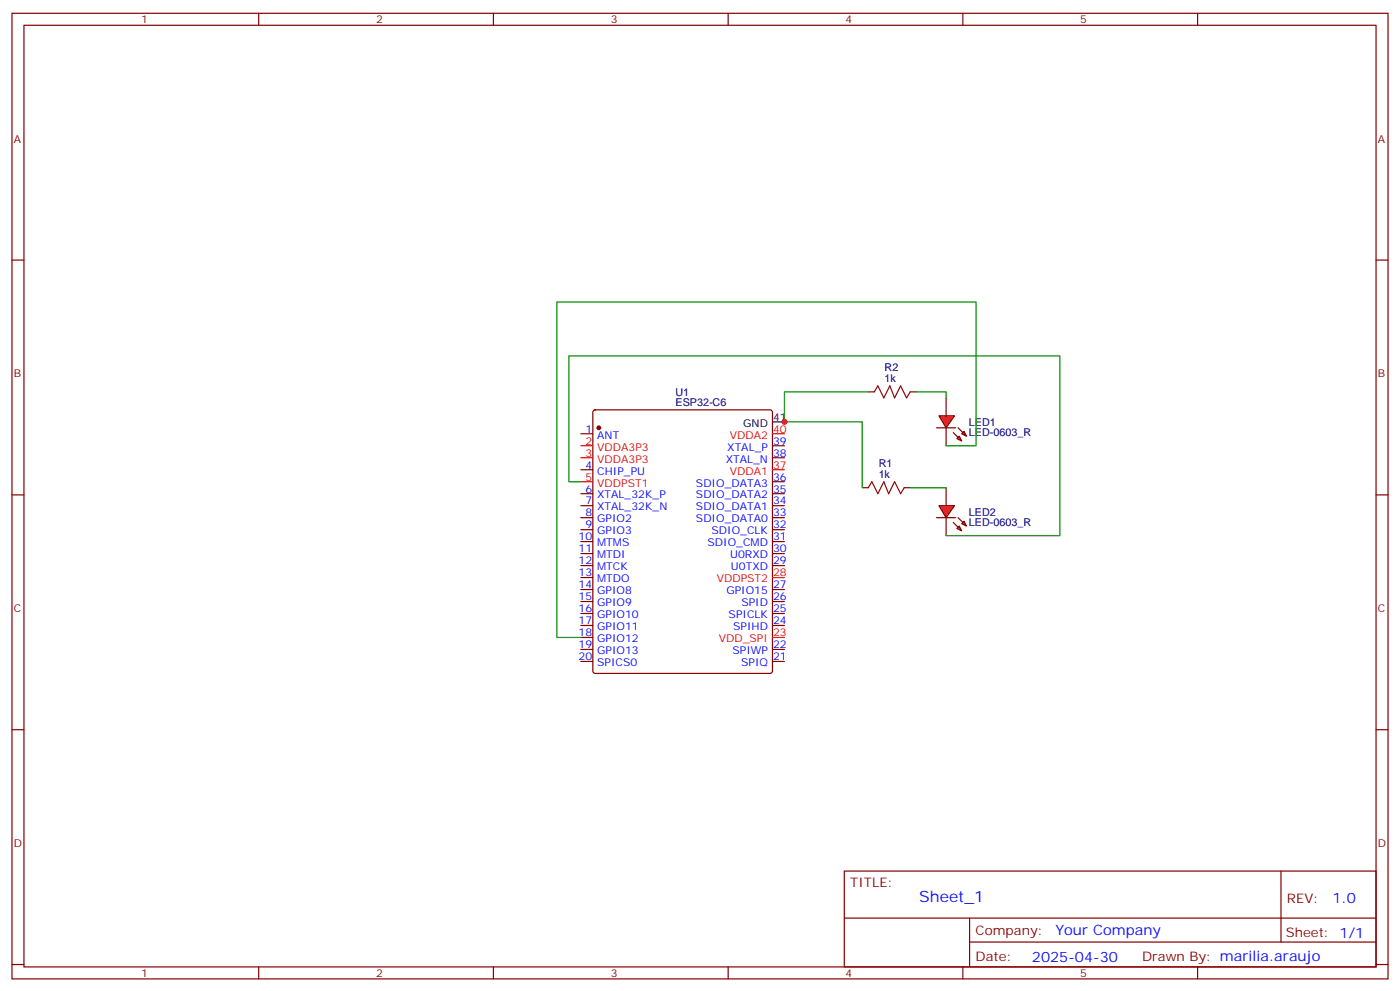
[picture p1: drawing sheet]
<svg xmlns="http://www.w3.org/2000/svg" width="412mm" height="292mm" viewBox="0 0 412 292" stroke-linecap="round" stroke-linejoin="round" font-family="sans-serif">
<g fill="none" stroke="#870000" stroke-width=".35">
<path d="M3.5 3.9h405.4v284.4h-405.4zM7.1 7.4h398.2v277.3h-398.2zM76.2 3.9v3.5M145.3 3.9v3.5M214.5 3.9v3.5M283.6 3.9v3.5M352.8 3.9v3.5M3.5 76.6h3.6M405.3 76.6h3.6M255.8 115.4h1.7M268.1 115.4h1.8M3.5 145.7h3.6"/>
<path d="M254 143.6h1.8M266.3 143.6h1.8M405.3 145.7h3.6M3.5 214.9h3.6M405.3 214.9h3.6M248.7 256.5h156.6v28.2h-156.6zM377.3 256.5v20.9M248.7 270.4h156.5M285.6 277.4h119.6M285.6 270.4v14.1M3.5 284h3.6M76.2 284.7v3.6"/>
<path d="M145.3 284.7v3.6M214.5 284.7v3.6M283.6 284.7v3.6M352.8 284.7v3.6M405.3 284h3.6"/>
</g>
<path d="M257.5 115.4l1.1-1.8 1.7 3.6 1.8-3.6 1.4 3.6 1.8-3.6 1.8 3.6 1-1.8M255.8 143.6l1-1.7 1.8 3.5 1.7-3.5 1.5 3.5 1.7-3.5 1.8 3.5 1-1.8" fill="none" stroke="#a10000" stroke-width=".35"/>
<g fill="#f00" stroke="#870000" stroke-width=".35">
<path d="M276.6 122.4h4.6l-2.5 3.6z"/>
<path d="M275.9 126h5.6z"/>
</g>
<g fill="#870000" stroke="#870000" stroke-width=".35">
<path d="M282.2 126l1.4 1.4z"/>
<path d="M280.8 127.4l1.4 1.4z"/>
</g>
<g fill="#f00" stroke="#870000" stroke-width=".35">
<path d="M283.3 127.7l.7-.7 .7 1.4z"/>
<path d="M281.9 129.2l.7-.8 .7 1.5z"/>
</g>
<path d="M278.7 117.2v5.2M278.7 126v5.3" fill="none" stroke="#870000" stroke-width=".35"/>
<g fill="#f00" stroke="#870000" stroke-width=".35">
<path d="M276.6 148.9h4.6l-2.5 3.5z"/>
<path d="M275.9 152.4h5.6z"/>
</g>
<g fill="#870000" stroke="#870000" stroke-width=".35">
<path d="M282.2 152.4l1.4 1.4z"/>
<path d="M280.8 153.8l1.4 1.5z"/>
</g>
<g fill="#f00" stroke="#870000" stroke-width=".35">
<path d="M283.3 154.2l.7-.7 .7 1.4z"/>
<path d="M281.9 155.6l.7-.7 .7 1.4z"/>
</g>
<g fill="none" stroke="#870000" stroke-width=".35">
<path d="M171.1 127.7h3.5M171.1 138.3h3.5M174.9 120.9l.4-.2h51.5l.5 .2 .2 .5v76.2l-.2 .5-.5 .2h-51.5l-.5-.2-.2-.5v-76.2zM227.5 134.8h3.6M227.5 131.3h3.6M171.1 145.4h3.5M171.1 148.9h3.5M171.1 152.4h3.5M171.1 156h3.5M171.1 159.5h3.5M227.5 145.4h3.6M227.5 148.9h3.6"/>
<path d="M227.5 152.4h3.6M227.5 156h3.6M227.5 159.5h3.6M227.5 141.9h3.6M278.7 143.6v5.3M278.7 152.4v5.3M171.1 163h3.5M171.1 166.5h3.5M171.1 170.1h3.5M171.1 173.6h3.5M171.1 177.1h3.5M227.5 163h3.6"/>
<path d="M227.5 166.5h3.6M227.5 173.6h3.6M227.5 177.1h3.6M171.1 180.7h3.5M171.1 184.2h3.5M171.1 187.7h3.5M171.1 191.2h3.5M171.1 194.8h3.5M227.5 180.7h3.6M227.5 184.2h3.6M227.5 191.2h3.6M227.5 194.8h3.6"/>
</g>
<circle cx="176.4" cy="126" r=".53" fill="#870000" stroke="#870000" stroke-width=".35"/>
<path d="M171.1 131.3h3.5M171.1 134.8h3.5M227.5 138.3h3.6M227.5 127.7h3.6M171.1 141.9h3.5M227.5 170.1h3.6M227.5 187.7h3.6" fill="none" stroke="#f00" stroke-width=".35"/>
<path d="M227.5 124.2h3.6" fill="none" stroke="#000" stroke-width=".35"/>
<path d="M255.8 115.4h-24.7v8.8h22.9v19.4M269.9 115.4h8.8v1.8M278.7 131.3h8.8v-42.4h-123.5v98.8h7.1M171.1 141.9h-3.5v-37.1h144.6v52.9h-33.5M268.1 143.6h10.6" fill="none" stroke="#008700" stroke-width=".35"/>
<circle cx="231.1" cy="124.2" r=".88" fill="#c00"/>
<text font-size="4.6" fill="#00f" x="270.8" y="265.5">Sheet_1</text>
<g font-size="4.2" fill="#00f">
<text x="392.5" y="265.8">1.0</text>
<text x="310.9" y="275.3">Your Company</text>
<text x="304" y="283.1">2025-04-30</text>
</g>
<g font-size="3.9" fill="#800">
<text x="250.5" y="261.1">TITLE:</text>
<text x="379.1" y="265.8">REV:</text>
<text x="287.4" y="275.3">Company:</text>
<text x="378.7" y="275.9">Sheet: 1/1</text>
<text x="287.4" y="283">Date:</text>
<text x="336.4" y="283.1">Drawn By: marilia.araujo</text>
</g>
<g font-size="3.2" fill="#800">
<text x="41.6" y="6.9">1</text>
<text x="110.8" y="6.9">2</text>
<text x="179.9" y="6.9">3</text>
<text x="249.1" y="6.9">4</text>
<text x="318.2" y="6.9">5</text>
<text x="4.1" y="42">A</text>
<text x="405.9" y="42">A</text>
<text x="4.1" y="111.2">B</text>
<text x="405.9" y="111.2">B</text>
<text x="4.1" y="180.3">C</text>
<text x="405.9" y="180.3">C</text>
<text x="4.1" y="249.4">D</text>
<text x="405.9" y="249.4">D</text>
<text x="41.6" y="287.7">1</text>
<text x="110.8" y="287.7">2</text>
<text x="179.9" y="287.7">3</text>
<text x="249.1" y="287.7">4</text>
<text x="318.2" y="287.7">5</text>
</g>
<g font-size="3.2" fill="#000080">
<text x="260.6" y="112.6">1k</text>
<text x="260.6" y="109.3">R2</text>
<text x="199" y="119.6">ESP32-C6</text>
<text x="199" y="116.5">U1</text>
<text x="285.4" y="125.3">LED1</text>
<text x="285.4" y="128.5">LED-0603_R</text>
<text x="258.8" y="137.5">R1</text>
<text x="258.8" y="140.8">1k</text>
<text x="285.4" y="155">LED-0603_R</text>
<text x="285.4" y="151.8">LED2</text>
</g>
<g font-size="3.2">
<text x="219" y="125.6">GND</text>
<text x="227.7" y="123.9">41</text>
</g>
<g font-size="3.2" fill="#00f">
<text x="172.4" y="127.4">1</text>
<text x="175.9" y="129.2">ANT</text>
<text x="227.7" y="130.9">39</text>
<text x="172.4" y="138">4</text>
<text x="213.8" y="136.2">XTAL_N</text>
<text x="214.2" y="132.7">XTAL_P</text>
<text x="227.7" y="134.4">38</text>
<text x="175.9" y="139.7">CHIP_PU</text>
<text x="205" y="143.3">SDIO_DATA3</text>
<text x="227.7" y="141.5">36</text>
<text x="172.4" y="145">6</text>
<text x="172.4" y="148.6">7</text>
<text x="175.9" y="146.8">XTAL_32K_P</text>
<text x="205" y="146.8">SDIO_DATA2</text>
<text x="227.7" y="148.6">34</text>
<text x="227.7" y="145">35</text>
<text x="172.4" y="152.1">8</text>
<text x="172.4" y="155.6">9</text>
<text x="175.9" y="150.3">XTAL_32K_N</text>
<text x="175.9" y="153.8">GPIO2</text>
<text x="205" y="153.8">SDIO_DATA0</text>
<text x="205" y="150.3">SDIO_DATA1</text>
<text x="227.7" y="155.6">32</text>
<text x="227.7" y="152.1">33</text>
<text x="170.4" y="159.1">10</text>
<text x="175.9" y="157.4">GPIO3</text>
<text x="175.9" y="160.9">MTMS</text>
<text x="208.4" y="160.9">SDIO_CMD</text>
<text x="209.6" y="157.4">SDIO_CLK</text>
<text x="227.7" y="159.1">31</text>
<text x="170.4" y="162.7">11</text>
<text x="170.4" y="166.2">12</text>
<text x="175.9" y="164.4">MTDI</text>
<text x="175.9" y="168">MTCK</text>
<text x="215.1" y="164.4">U0RXD</text>
<text x="215.3" y="168">U0TXD</text>
<text x="227.7" y="166.2">29</text>
<text x="227.7" y="162.7">30</text>
<text x="170.4" y="169.7">13</text>
<text x="170.4" y="173.2">14</text>
<text x="175.9" y="171.5">MTDO</text>
<text x="227.7" y="173.2">27</text>
<text x="170.4" y="176.8">15</text>
<text x="175.9" y="175">GPIO8</text>
<text x="175.9" y="178.5">GPIO9</text>
<text x="214" y="175">GPIO15</text>
<text x="218.4" y="178.5">SPID</text>
<text x="227.7" y="176.8">26</text>
<text x="170.4" y="180.3">16</text>
<text x="170.4" y="183.8">17</text>
<text x="175.9" y="182.1">GPIO10</text>
<text x="175.9" y="185.6">GPIO11</text>
<text x="214.6" y="182.1">SPICLK</text>
<text x="216" y="185.6">SPIHD</text>
<text x="227.7" y="183.8">24</text>
<text x="227.7" y="180.3">25</text>
<text x="170.4" y="187.4">18</text>
<text x="170.4" y="190.9">19</text>
<text x="175.9" y="189.1">GPIO12</text>
<text x="227.7" y="190.9">22</text>
<text x="170.4" y="194.4">20</text>
<text x="175.9" y="192.7">GPIO13</text>
<text x="175.9" y="196.2">SPICS0</text>
<text x="215.8" y="192.7">SPIWP</text>
<text x="218.3" y="196.2">SPIQ</text>
<text x="227.7" y="194.4">21</text>
</g>
<g font-size="3.2" fill="#f00">
<text x="172.4" y="130.9">2</text>
<text x="215" y="129.2">VDDA2</text>
<text x="227.7" y="127.4">40</text>
<text x="172.4" y="134.4">3</text>
<text x="175.9" y="132.7">VDDA3P3</text>
<text x="175.9" y="136.2">VDDA3P3</text>
<text x="227.7" y="138">37</text>
<text x="172.4" y="141.5">5</text>
<text x="175.9" y="143.3">VDDPST1</text>
<text x="215" y="139.7">VDDA1</text>
<text x="211.1" y="171.5">VDDPST2</text>
<text x="227.7" y="169.7">28</text>
<text x="211.7" y="189.1">VDD_SPI</text>
<text x="227.7" y="187.4">23</text>
</g>
</svg>
